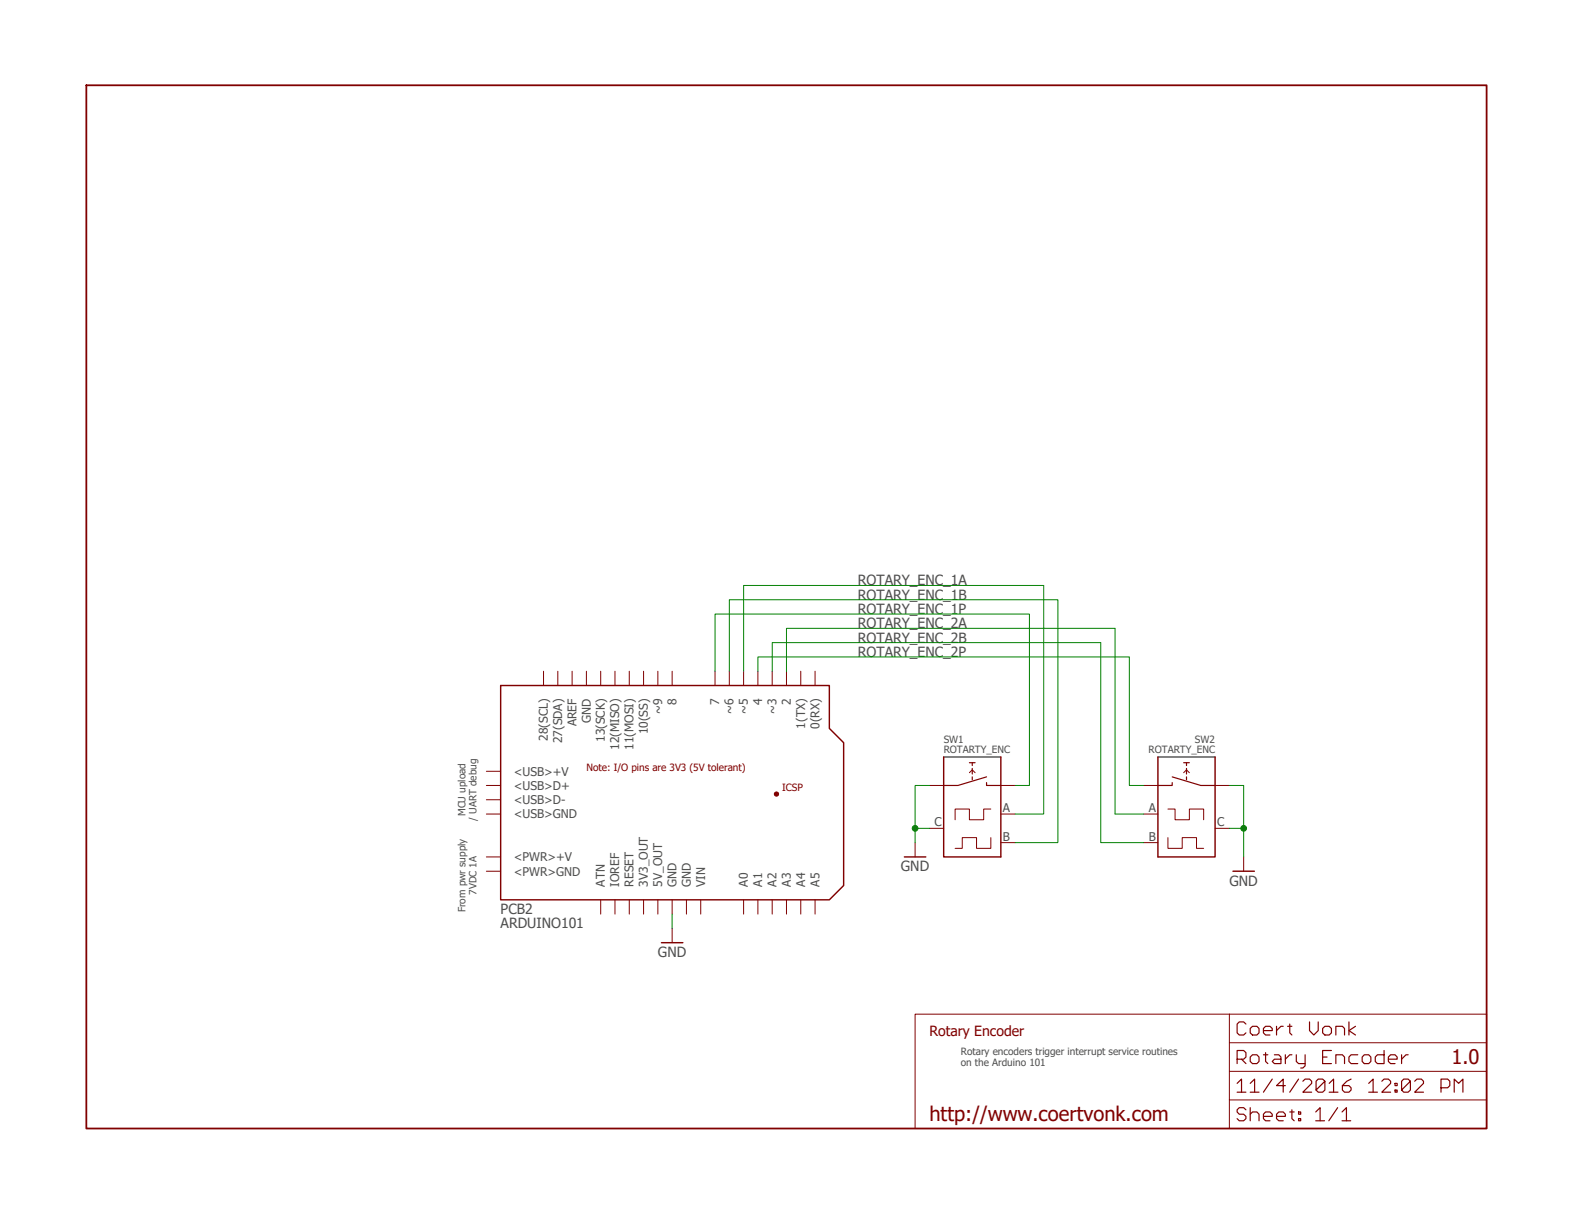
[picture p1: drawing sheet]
<?xml version="1.0" encoding="utf-8"?>
<!DOCTYPE eagle SYSTEM "eagle.dtd">
<eagle version="7.7.0">
<drawing>
<settings>
<setting alwaysvectorfont="no"/>
<setting verticaltext="up"/>
</settings>
<grid distance="0.1" unitdist="inch" unit="inch" style="lines" multiple="1" display="no" altdistance="0.01" altunitdist="inch" altunit="inch"/>
<schematic xreflabel="%F%N/%S.%C%R" xrefpart="/%S.%C%R">
<libraries>
<library name="Coert Vonk">
<symbols>
<symbol name="GND">
<wire x1="-1.905" y1="0" x2="1.905" y2="0" width="0.254" layer="94"/>
<text x="0" y="-2.54" size="1.778" layer="96" align="bottom-center">&gt;VALUE</text>
<pin name="GND" x="0" y="2.54" visible="off" length="short" direction="sup" rot="R270"/>
</symbol>
<symbol name="FRAME_LETTER_L">
<frame x1="0" y1="0" x2="248.92" y2="185.42" columns="12" rows="17" layer="94" border-left="no" border-top="no" border-right="no" border-bottom="no"/>
</symbol>
<symbol name="FRAME_DOCFIELD">
<wire x1="0" y1="0" x2="55.88" y2="0" width="0.1016" layer="94"/>
<wire x1="101.6" y1="20.32" x2="55.88" y2="20.32" width="0.1016" layer="94"/>
<wire x1="101.6" y1="20.32" x2="101.6" y2="15.24" width="0.1016" layer="94"/>
<wire x1="101.6" y1="15.24" x2="101.6" y2="10.16" width="0.1016" layer="94"/>
<wire x1="101.6" y1="10.16" x2="101.6" y2="5.08" width="0.1016" layer="94"/>
<wire x1="55.88" y1="5.08" x2="55.88" y2="0" width="0.1016" layer="94"/>
<wire x1="55.88" y1="0" x2="101.6" y2="0" width="0.1016" layer="94"/>
<wire x1="55.88" y1="20.32" x2="55.88" y2="15.24" width="0.1016" layer="94"/>
<wire x1="55.88" y1="15.24" x2="55.88" y2="10.16" width="0.1016" layer="94"/>
<wire x1="55.88" y1="10.16" x2="55.88" y2="5.08" width="0.1016" layer="94"/>
<wire x1="55.88" y1="5.08" x2="101.6" y2="5.08" width="0.1016" layer="94"/>
<wire x1="101.6" y1="5.08" x2="101.6" y2="0" width="0.1016" layer="94"/>
<text x="57.15" y="6.35" size="2.54" layer="94" font="vector">&gt;LAST_DATE_TIME</text>
<text x="57.15" y="1.27" size="2.54" layer="94" font="vector">Sheet:</text>
<text x="71.12" y="1.27" size="2.54" layer="94" font="vector">&gt;SHEET</text>
<text x="57.15" y="11.43" size="2.54" layer="94" font="vector">&gt;DRAWING_NAME</text>
<text x="100.33" y="11.43" size="2.54" layer="94" align="bottom-right">&gt;REV</text>
<text x="2.54" y="1.27" size="2.54" layer="94">&gt;URL</text>
<wire x1="55.88" y1="10.16" x2="101.6" y2="10.16" width="0.1016" layer="94"/>
<wire x1="55.88" y1="15.24" x2="101.6" y2="15.24" width="0.1016" layer="94"/>
<wire x1="55.88" y1="20.32" x2="0" y2="20.32" width="0.1016" layer="94"/>
<wire x1="0" y1="20.32" x2="0" y2="0" width="0.1016" layer="94"/>
<text x="2.54" y="16.51" size="1.778" layer="94">&gt;DESCRIPTION</text>
<text x="57.15" y="16.51" size="2.54" layer="94" font="vector">&gt;AUTHOR_NAME</text>
</symbol>
<symbol name="ROTARY_ENC">
<pin name="B" x="12.7" y="2.54" visible="pad" length="short" direction="pas" rot="R180"/>
<pin name="C" x="-2.54" y="5.08" visible="pad" length="short" direction="pas"/>
<pin name="A" x="12.7" y="7.62" visible="pad" length="short" direction="pas" rot="R180"/>
<text x="0" y="20.32" size="1.27" layer="95">&gt;NAME</text>
<text x="0" y="18.542" size="1.27" layer="96">&gt;VALUE</text>
<wire x1="10.16" y1="0" x2="0" y2="0" width="0.254" layer="94"/>
<wire x1="0" y1="0" x2="0" y2="12.7" width="0.254" layer="94"/>
<wire x1="0" y1="12.7" x2="0" y2="17.78" width="0.254" layer="94"/>
<wire x1="0" y1="17.78" x2="10.16" y2="17.78" width="0.254" layer="96"/>
<wire x1="10.16" y1="17.78" x2="10.16" y2="12.7" width="0.254" layer="94"/>
<wire x1="10.16" y1="12.7" x2="10.16" y2="0" width="0.254" layer="94"/>
<wire x1="2.032" y1="6.604" x2="2.032" y2="8.509" width="0.127" layer="94"/>
<wire x1="2.032" y1="8.509" x2="4.572" y2="8.509" width="0.127" layer="94"/>
<wire x1="4.572" y1="8.509" x2="4.572" y2="6.604" width="0.127" layer="94"/>
<wire x1="4.572" y1="6.604" x2="7.112" y2="6.604" width="0.127" layer="94"/>
<wire x1="7.112" y1="6.604" x2="7.112" y2="8.509" width="0.127" layer="94"/>
<wire x1="7.112" y1="8.509" x2="8.382" y2="8.509" width="0.127" layer="94"/>
<wire x1="2.032" y1="1.524" x2="3.302" y2="1.524" width="0.127" layer="94"/>
<wire x1="3.302" y1="1.524" x2="3.302" y2="3.429" width="0.127" layer="94"/>
<wire x1="3.302" y1="3.429" x2="5.842" y2="3.429" width="0.127" layer="94"/>
<wire x1="5.842" y1="3.429" x2="5.842" y2="1.524" width="0.127" layer="94"/>
<wire x1="5.842" y1="1.524" x2="8.382" y2="1.524" width="0.127" layer="94"/>
<wire x1="8.382" y1="1.524" x2="8.382" y2="3.429" width="0.127" layer="94"/>
<wire x1="0" y1="12.7" x2="2.54" y2="12.7" width="0.2032" layer="94"/>
<wire x1="2.54" y1="12.7" x2="7.62" y2="14.224" width="0.2032" layer="94"/>
<wire x1="7.62" y1="13.208" x2="7.62" y2="12.7" width="0.2032" layer="94"/>
<wire x1="7.62" y1="12.7" x2="10.16" y2="12.7" width="0.2032" layer="94"/>
<wire x1="5.08" y1="13.716" x2="5.08" y2="14.224" width="0.2032" layer="94"/>
<wire x1="5.08" y1="14.732" x2="5.08" y2="15.494" width="0.2032" layer="94"/>
<wire x1="5.08" y1="15.494" x2="5.08" y2="15.748" width="0.2032" layer="94"/>
<wire x1="5.08" y1="16.256" x2="5.08" y2="16.764" width="0.2032" layer="94"/>
<wire x1="5.588" y1="16.764" x2="5.08" y2="16.764" width="0.2032" layer="94"/>
<wire x1="5.08" y1="16.764" x2="4.572" y2="16.764" width="0.2032" layer="94"/>
<wire x1="4.572" y1="14.986" x2="5.08" y2="15.494" width="0.1524" layer="94"/>
<wire x1="5.08" y1="15.494" x2="5.588" y2="14.986" width="0.1524" layer="94"/>
<pin name="SW+" x="12.7" y="12.7" visible="off" length="short" direction="pas" rot="R180"/>
<pin name="SW-" x="-2.54" y="12.7" visible="off" length="short" direction="pas"/>
</symbol>
<symbol name="ARDUINO101">
<pin name="28(SCL)" x="7.62" y="40.64" visible="pin" length="short" rot="R270"/>
<pin name="27(SDA)" x="10.16" y="40.64" visible="pin" length="short" rot="R270"/>
<pin name="AREF" x="12.7" y="40.64" visible="pin" length="short" rot="R270"/>
<pin name="GND@3" x="15.24" y="40.64" visible="pin" length="short" direction="pwr" rot="R270"/>
<pin name="13(SCK)" x="17.78" y="40.64" visible="pin" length="short" rot="R270"/>
<pin name="12(MISO)" x="20.32" y="40.64" visible="pin" length="short" rot="R270"/>
<pin name="11(MOSI)" x="22.86" y="40.64" visible="pin" length="short" rot="R270"/>
<pin name="10(SS)" x="25.4" y="40.64" visible="pin" length="short" rot="R270"/>
<pin name="~9" x="27.94" y="40.64" visible="pin" length="short" rot="R270"/>
<pin name="8" x="30.48" y="40.64" visible="pin" length="short" rot="R270"/>
<pin name="7" x="38.1" y="40.64" visible="pin" length="short" rot="R270"/>
<pin name="~6" x="40.64" y="40.64" visible="pin" length="short" rot="R270"/>
<pin name="~5" x="43.18" y="40.64" visible="pin" length="short" rot="R270"/>
<pin name="4" x="45.72" y="40.64" visible="pin" length="short" rot="R270"/>
<pin name="~3" x="48.26" y="40.64" visible="pin" length="short" rot="R270"/>
<pin name="2" x="50.8" y="40.64" visible="pin" length="short" rot="R270"/>
<pin name="1(TX)" x="53.34" y="40.64" visible="pin" length="short" rot="R270"/>
<pin name="0(RX)" x="55.88" y="40.64" visible="pin" length="short" rot="R270"/>
<pin name="A5" x="55.88" y="-2.54" visible="pin" length="short" rot="R90"/>
<pin name="A4" x="53.34" y="-2.54" visible="pin" length="short" rot="R90"/>
<pin name="A3" x="50.8" y="-2.54" visible="pin" length="short" rot="R90"/>
<pin name="A2" x="48.26" y="-2.54" visible="pin" length="short" rot="R90"/>
<pin name="A1" x="45.72" y="-2.54" visible="pin" length="short" rot="R90"/>
<pin name="A0" x="43.18" y="-2.54" visible="pin" length="short" rot="R90"/>
<pin name="VIN" x="35.56" y="-2.54" visible="pin" length="short" rot="R90"/>
<pin name="GND@2" x="33.02" y="-2.54" visible="pin" length="short" direction="pwr" rot="R90"/>
<pin name="GND@1" x="30.48" y="-2.54" visible="pin" length="short" direction="pwr" rot="R90"/>
<pin name="5V_OUT" x="27.94" y="-2.54" visible="pin" length="short" direction="pwr" rot="R90"/>
<pin name="3V3_OUT" x="25.4" y="-2.54" visible="pin" length="short" direction="pwr" rot="R90"/>
<pin name="RESET" x="22.86" y="-2.54" visible="pin" length="short" rot="R90"/>
<pin name="IOREF" x="20.32" y="-2.54" visible="pin" length="short" rot="R90"/>
<pin name="ATN" x="17.78" y="-2.54" visible="pin" length="short" rot="R90"/>
<pin name="&lt;PWR&gt;GND" x="-2.54" y="5.08" visible="pin" length="short"/>
<pin name="&lt;PWR&gt;+V" x="-2.54" y="7.62" visible="pin" length="short"/>
<pin name="&lt;USB&gt;GND" x="-2.54" y="15.24" visible="pin" length="short" direction="pwr"/>
<pin name="&lt;USB&gt;D-" x="-2.54" y="17.78" visible="pin" length="short"/>
<pin name="&lt;USB&gt;D+" x="-2.54" y="20.32" visible="pin" length="short"/>
<pin name="&lt;USB&gt;+V" x="-2.54" y="22.86" visible="pin" length="short" direction="pwr"/>
<wire x1="0" y1="38.1" x2="58.42" y2="38.1" width="0.254" layer="94"/>
<wire x1="58.42" y1="38.1" x2="58.42" y2="30.48" width="0.254" layer="94"/>
<wire x1="58.42" y1="30.48" x2="60.96" y2="27.94" width="0.254" layer="94"/>
<wire x1="60.96" y1="27.94" x2="60.96" y2="2.54" width="0.254" layer="94"/>
<wire x1="60.96" y1="2.54" x2="58.42" y2="0" width="0.254" layer="94"/>
<wire x1="58.42" y1="0" x2="0" y2="0" width="0.254" layer="94"/>
<wire x1="0" y1="0" x2="0" y2="38.1" width="0.254" layer="94"/>
<pin name="+5V" x="53.34" y="17.78" visible="off" length="point"/>
<pin name="MOSI" x="53.34" y="15.24" visible="off" length="point"/>
<pin name="GND_" x="53.34" y="12.7" visible="off" length="point"/>
<pin name="RESET." x="50.8" y="12.7" visible="off" length="point" rot="R180"/>
<pin name="SCK" x="50.8" y="15.24" visible="off" length="point" rot="R180"/>
<pin name="MISO" x="50.8" y="17.78" visible="off" length="point" rot="R180"/>
<text x="50.038" y="19.304" size="1.27" layer="94">ICSP</text>
<circle x="49.022" y="18.796" radius="0.254" width="0.254" layer="94"/>
<text x="15.24" y="22.86" size="1.27" layer="94">Note: I/O pins are 3V3 (5V tolerant)</text>
<text x="0" y="-2.54" size="1.778" layer="95">&gt;NAME</text>
<text x="0" y="-5.08" size="1.778" layer="96">&gt;VALUE</text>
</symbol>
</symbols>
<devicesets>
<deviceset name="GND" prefix="GND">
<gates>
<gate name="1" symbol="GND" x="0" y="0"/>
</gates>
<devices>
<device name="">
<technologies>
<technology name=""/>
</technologies>
</device>
</devices>
</deviceset>
<deviceset name="FRAME_LETTER_L">
<gates>
<gate name="G$1" symbol="FRAME_LETTER_L" x="0" y="0"/>
<gate name="G$2" symbol="FRAME_DOCFIELD" x="147.32" y="0"/>
</gates>
<devices>
<device name="">
<technologies>
<technology name="">
<attribute name="AUTHOR_NAME" value="Coert Vonk" constant="no"/>
<attribute name="DESCRIPTION" value="To enter description, right-clicking frame and select attributes" constant="no"/>
</technology>
</technologies>
</device>
</devices>
</deviceset>
<deviceset name="ROTARTY_ENC" prefix="SW">
<gates>
<gate name="&gt;NAME" symbol="ROTARY_ENC" x="-27.94" y="-5.08"/>
</gates>
<devices>
<device name="" package="ROTARY_ENC">
<connects>
<connect gate="&gt;NAME" pin="A" pad="A"/>
<connect gate="&gt;NAME" pin="B" pad="B"/>
<connect gate="&gt;NAME" pin="C" pad="C"/>
<connect gate="&gt;NAME" pin="SW+" pad="SW+"/>
<connect gate="&gt;NAME" pin="SW-" pad="SW-"/>
</connects>
<technologies>
<technology name=""/>
</technologies>
</device>
</devices>
</deviceset>
<deviceset name="ARDUINO101" prefix="PCB">
<gates>
<gate name="G$1" symbol="ARDUINO101" x="0" y="0"/>
</gates>
<devices>
<device name="" package="ARDUINO101">
<connects>
<connect gate="G$1" pin="+5V" pad="+5V"/>
<connect gate="G$1" pin="0(RX)" pad="0"/>
<connect gate="G$1" pin="1(TX)" pad="1"/>
<connect gate="G$1" pin="10(SS)" pad="10"/>
<connect gate="G$1" pin="11(MOSI)" pad="11"/>
<connect gate="G$1" pin="12(MISO)" pad="12"/>
<connect gate="G$1" pin="13(SCK)" pad="13"/>
<connect gate="G$1" pin="2" pad="2"/>
<connect gate="G$1" pin="27(SDA)" pad="SDA"/>
<connect gate="G$1" pin="28(SCL)" pad="SCL"/>
<connect gate="G$1" pin="3V3_OUT" pad="3.3V"/>
<connect gate="G$1" pin="4" pad="4"/>
<connect gate="G$1" pin="5V_OUT" pad="5V"/>
<connect gate="G$1" pin="7" pad="7"/>
<connect gate="G$1" pin="8" pad="8"/>
<connect gate="G$1" pin="&lt;PWR&gt;+V" pad="&lt;PWR&gt;+V"/>
<connect gate="G$1" pin="&lt;PWR&gt;GND" pad="&lt;PWR&gt;-V"/>
<connect gate="G$1" pin="&lt;USB&gt;+V" pad="&lt;USB&gt;+V"/>
<connect gate="G$1" pin="&lt;USB&gt;D+" pad="&lt;USB&gt;D+"/>
<connect gate="G$1" pin="&lt;USB&gt;D-" pad="&lt;USB&gt;D-"/>
<connect gate="G$1" pin="&lt;USB&gt;GND" pad="&lt;USB&gt;GND"/>
<connect gate="G$1" pin="A0" pad="A0"/>
<connect gate="G$1" pin="A1" pad="A1"/>
<connect gate="G$1" pin="A2" pad="A2"/>
<connect gate="G$1" pin="A3" pad="A3"/>
<connect gate="G$1" pin="A4" pad="A4"/>
<connect gate="G$1" pin="A5" pad="A5"/>
<connect gate="G$1" pin="AREF" pad="AREF"/>
<connect gate="G$1" pin="ATN" pad="ATN"/>
<connect gate="G$1" pin="GND@1" pad="GND.."/>
<connect gate="G$1" pin="GND@2" pad="GND."/>
<connect gate="G$1" pin="GND@3" pad="GND"/>
<connect gate="G$1" pin="GND_" pad="GND_"/>
<connect gate="G$1" pin="IOREF" pad="I/OREF"/>
<connect gate="G$1" pin="MISO" pad="MISO"/>
<connect gate="G$1" pin="MOSI" pad="MOSI"/>
<connect gate="G$1" pin="RESET" pad="RESET"/>
<connect gate="G$1" pin="RESET." pad="RESET."/>
<connect gate="G$1" pin="SCK" pad="SCK"/>
<connect gate="G$1" pin="VIN" pad="VIN"/>
<connect gate="G$1" pin="~3" pad="3"/>
<connect gate="G$1" pin="~5" pad="5"/>
<connect gate="G$1" pin="~6" pad="6"/>
<connect gate="G$1" pin="~9" pad="9"/>
</connects>
<technologies>
<technology name=""/>
</technologies>
</device>
</devices>
</deviceset>
</devicesets>
</library>
</libraries>
<attributes>
</attributes>
<variantdefs>
</variantdefs>
<classes>
<class number="0" name="default" width="0" drill="0">
</class>
</classes>
<parts>
<part name="GND1" library="Coert Vonk" deviceset="GND" device=""/>
<part name="U$1" library="Coert Vonk" deviceset="FRAME_LETTER_L" device="">
<attribute name="DESCRIPTION" value="Rotary Encoder"/>
<attribute name="REV" value="1.0"/>
<attribute name="URL" value="http://www.coertvonk.com"/>
</part>
<part name="GND10" library="Coert Vonk" deviceset="GND" device=""/>
<part name="SW1" library="Coert Vonk" deviceset="ROTARTY_ENC" device=""/>
<part name="SW2" library="Coert Vonk" deviceset="ROTARTY_ENC" device=""/>
<part name="GND8" library="Coert Vonk" deviceset="GND" device=""/>
<part name="PCB2" library="Coert Vonk" deviceset="ARDUINO101" device=""/>
</parts>
<sheets>
<sheet>
<plain>
<text x="69.342" y="39.878" size="1.27" layer="97" rot="R90" align="bottom-center">MCU upload
/ UART debug</text>
<text x="69.342" y="24.638" size="1.27" layer="97" rot="R90" align="bottom-center">From pwr supply
7VDC 1A</text>
<text x="155.448" y="-9.144" size="1.27" layer="97">Rotary encoders trigger interrupt service routines
on the Arduino 101</text>
</plain>
<instances>
<instance part="GND1" gate="1" x="104.14" y="12.7"/>
<instance part="U$1" gate="G$1" x="0" y="-20.32"/>
<instance part="U$1" gate="G$2" x="147.32" y="-20.32">
<attribute name="URL" x="147.32" y="-20.32" size="1.778" layer="96" display="off"/>
<attribute name="REV" x="147.32" y="-20.32" size="1.778" layer="96" display="off"/>
</instance>
<instance part="GND10" gate="1" x="147.32" y="27.94"/>
<instance part="SW1" gate="&gt;NAME" x="152.4" y="27.94"/>
<instance part="SW2" gate="&gt;NAME" x="200.66" y="27.94" rot="MR0"/>
<instance part="GND8" gate="1" x="205.74" y="25.4"/>
<instance part="PCB2" gate="G$1" x="73.66" y="20.32"/>
</instances>
<busses>
</busses>
<nets>
<net name="GND" class="0">
<segment>
<pinref part="GND1" gate="1" pin="GND"/>
<wire x1="104.14" y1="17.78" x2="104.14" y2="15.24" width="0.1524" layer="91"/>
<pinref part="PCB2" gate="G$1" pin="GND@1"/>
</segment>
<segment>
<pinref part="GND10" gate="1" pin="GND"/>
<wire x1="149.86" y1="40.64" x2="147.32" y2="40.64" width="0.1524" layer="91"/>
<wire x1="147.32" y1="40.64" x2="147.32" y2="33.02" width="0.1524" layer="91"/>
<wire x1="147.32" y1="33.02" x2="147.32" y2="30.48" width="0.1524" layer="91"/>
<wire x1="149.86" y1="33.02" x2="147.32" y2="33.02" width="0.1524" layer="91"/>
<junction x="147.32" y="33.02"/>
<pinref part="SW1" gate="&gt;NAME" pin="C"/>
<pinref part="SW1" gate="&gt;NAME" pin="SW-"/>
</segment>
<segment>
<pinref part="SW2" gate="&gt;NAME" pin="SW-"/>
<pinref part="GND8" gate="1" pin="GND"/>
<wire x1="203.2" y1="40.64" x2="205.74" y2="40.64" width="0.1524" layer="91"/>
<wire x1="205.74" y1="40.64" x2="205.74" y2="33.02" width="0.1524" layer="91"/>
<pinref part="SW2" gate="&gt;NAME" pin="C"/>
<wire x1="205.74" y1="33.02" x2="205.74" y2="27.94" width="0.1524" layer="91"/>
<wire x1="203.2" y1="33.02" x2="205.74" y2="33.02" width="0.1524" layer="91"/>
<junction x="205.74" y="33.02"/>
</segment>
</net>
<net name="ROTARY_ENC_1A" class="0">
<segment>
<wire x1="170.18" y1="76.2" x2="170.18" y2="35.56" width="0.1524" layer="91"/>
<label x="137.16" y="76.2" size="1.778" layer="95"/>
<pinref part="SW1" gate="&gt;NAME" pin="A"/>
<wire x1="170.18" y1="35.56" x2="165.1" y2="35.56" width="0.1524" layer="91"/>
<wire x1="170.18" y1="76.2" x2="116.84" y2="76.2" width="0.1524" layer="91"/>
<pinref part="PCB2" gate="G$1" pin="~5"/>
<wire x1="116.84" y1="76.2" x2="116.84" y2="60.96" width="0.1524" layer="91"/>
</segment>
</net>
<net name="ROTARY_ENC_1B" class="0">
<segment>
<wire x1="114.3" y1="60.96" x2="114.3" y2="73.66" width="0.1524" layer="91"/>
<wire x1="114.3" y1="73.66" x2="172.72" y2="73.66" width="0.1524" layer="91"/>
<label x="137.16" y="73.66" size="1.778" layer="95"/>
<pinref part="PCB2" gate="G$1" pin="~6"/>
<wire x1="172.72" y1="73.66" x2="172.72" y2="30.48" width="0.1524" layer="91"/>
<pinref part="SW1" gate="&gt;NAME" pin="B"/>
<wire x1="172.72" y1="30.48" x2="165.1" y2="30.48" width="0.1524" layer="91"/>
</segment>
</net>
<net name="ROTARY_ENC_1P" class="0">
<segment>
<wire x1="165.1" y1="40.64" x2="167.64" y2="40.64" width="0.1524" layer="91"/>
<wire x1="167.64" y1="40.64" x2="167.64" y2="71.12" width="0.1524" layer="91"/>
<pinref part="SW1" gate="&gt;NAME" pin="SW+"/>
<label x="137.16" y="71.12" size="1.778" layer="95"/>
<wire x1="167.64" y1="71.12" x2="111.76" y2="71.12" width="0.1524" layer="91"/>
<pinref part="PCB2" gate="G$1" pin="7"/>
<wire x1="111.76" y1="71.12" x2="111.76" y2="60.96" width="0.1524" layer="91"/>
</segment>
</net>
<net name="ROTARY_ENC_2B" class="0">
<segment>
<wire x1="180.34" y1="66.04" x2="121.92" y2="66.04" width="0.1524" layer="91"/>
<wire x1="121.92" y1="66.04" x2="121.92" y2="60.96" width="0.1524" layer="91"/>
<label x="137.16" y="66.04" size="1.778" layer="95"/>
<pinref part="PCB2" gate="G$1" pin="~3"/>
<pinref part="SW2" gate="&gt;NAME" pin="B"/>
<wire x1="187.96" y1="30.48" x2="180.34" y2="30.48" width="0.1524" layer="91"/>
<wire x1="180.34" y1="30.48" x2="180.34" y2="66.04" width="0.1524" layer="91"/>
</segment>
</net>
<net name="ROTARY_ENC_2A" class="0">
<segment>
<wire x1="182.88" y1="35.56" x2="182.88" y2="68.58" width="0.1524" layer="91"/>
<label x="137.16" y="68.58" size="1.778" layer="95"/>
<pinref part="SW2" gate="&gt;NAME" pin="A"/>
<wire x1="187.96" y1="35.56" x2="182.88" y2="35.56" width="0.1524" layer="91"/>
<pinref part="PCB2" gate="G$1" pin="2"/>
<wire x1="182.88" y1="68.58" x2="124.46" y2="68.58" width="0.1524" layer="91"/>
<wire x1="124.46" y1="68.58" x2="124.46" y2="60.96" width="0.1524" layer="91"/>
</segment>
</net>
<net name="ROTARY_ENC_2P" class="0">
<segment>
<pinref part="SW2" gate="&gt;NAME" pin="SW+"/>
<wire x1="187.96" y1="40.64" x2="185.42" y2="40.64" width="0.1524" layer="91"/>
<wire x1="185.42" y1="40.64" x2="185.42" y2="63.5" width="0.1524" layer="91"/>
<wire x1="185.42" y1="63.5" x2="119.38" y2="63.5" width="0.1524" layer="91"/>
<label x="137.16" y="63.5" size="1.778" layer="95"/>
<pinref part="PCB2" gate="G$1" pin="4"/>
<wire x1="119.38" y1="63.5" x2="119.38" y2="60.96" width="0.1524" layer="91"/>
</segment>
</net>
</nets>
</sheet>
</sheets>
</schematic>
</drawing>
<compatibility>
<note version="6.3" minversion="6.2.2" severity="warning">
Since Version 6.2.2 text objects can contain more than one line,
which will not be processed correctly with this version.
</note>
</compatibility>
</eagle>
